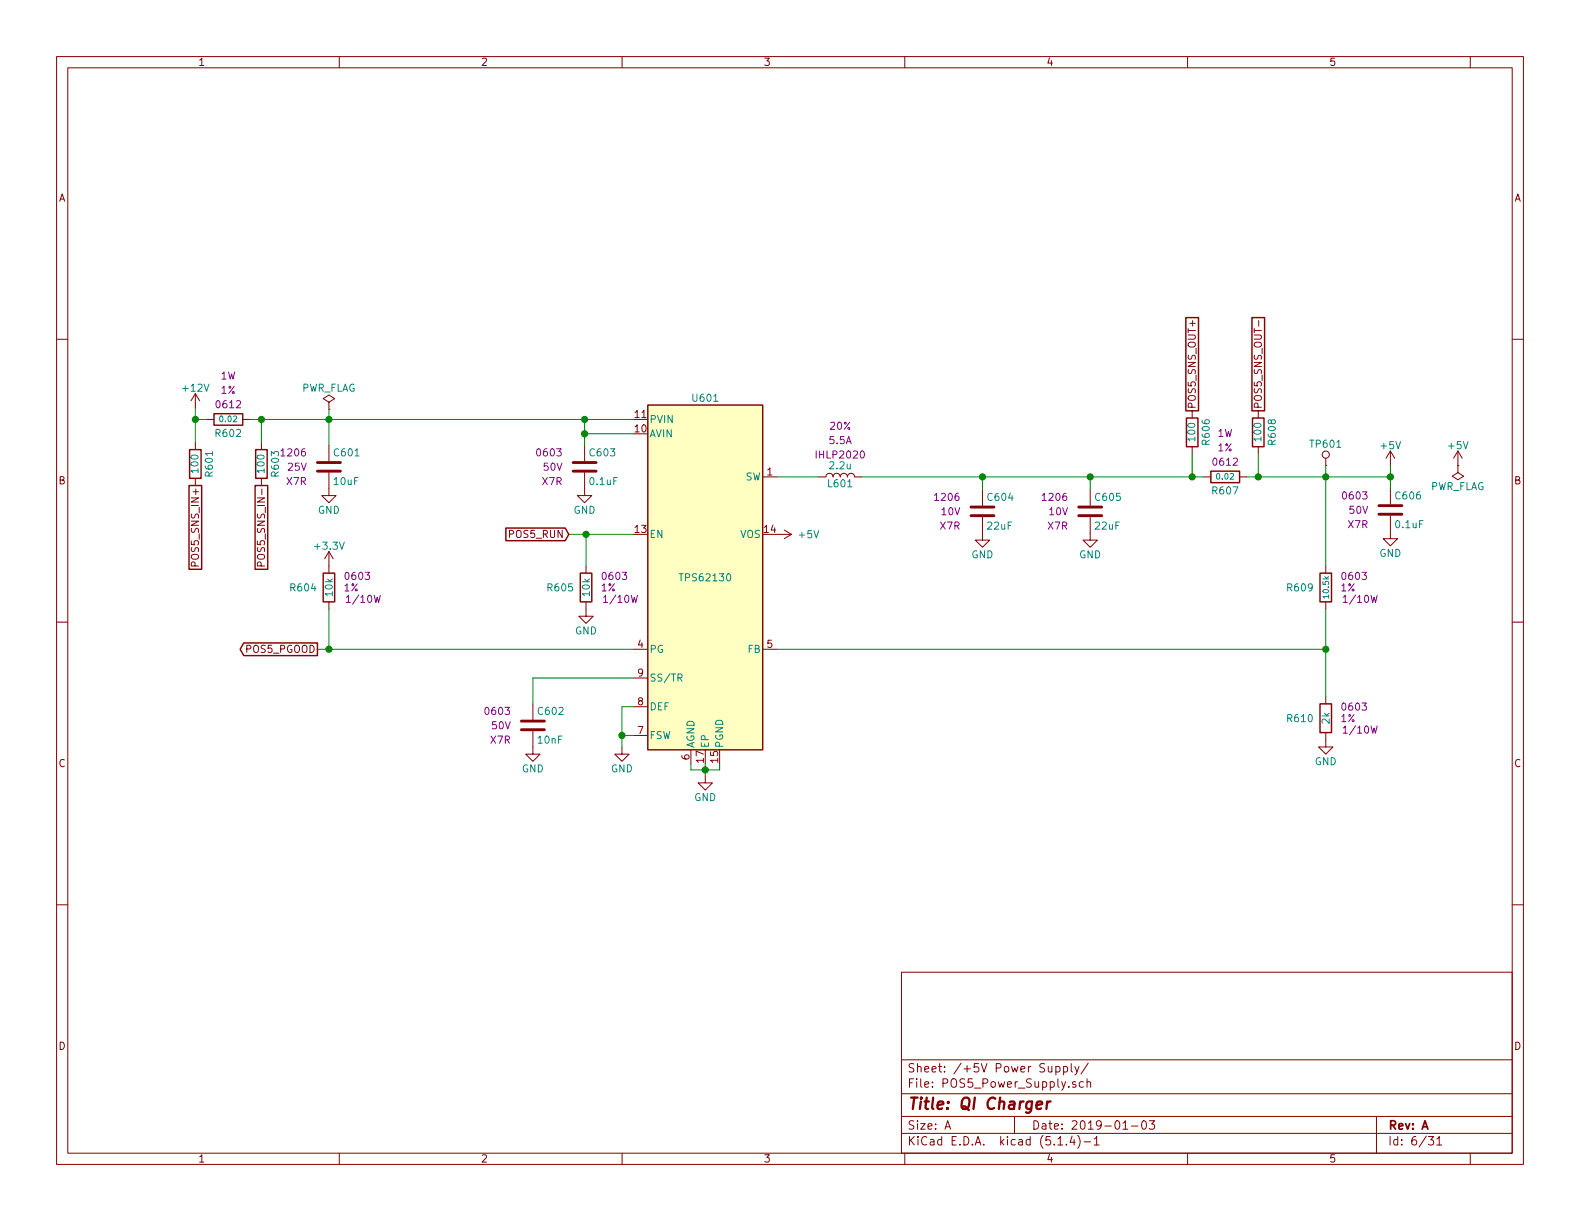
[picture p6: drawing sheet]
EESchema Schematic File Version 4
LIBS:VFD_Clock-cache
EELAYER 30 0
EELAYER END
$Descr A 11000 8500
encoding utf-8
Sheet 6 31
Title "QI Charger"
Date "2019-01-03"
Rev "A"
Comp ""
Comment1 ""
Comment2 ""
Comment3 ""
Comment4 ""
$EndDescr
$Comp
L Custom_Library:L_Custom L?
U 1 1
P 5850 3320
AR Path="/5CB7718D/5E2AA968" Ref="L?"  Part="1" 
AR Path="/5E0DC082/5E2AA968" Ref="L601"  Part="1" 
AR Path="/5E0F9110/5E2AA968" Ref="L?"  Part="1" 
F 0 "L601" V 5800 3320 50  0000 C CNN
F 1 "2.2u" V 5925 3320 50  0000 C CNN
F 2 "Inductors_SMD:L_Vishay_IHLP-2020" H 5850 3320 50  0001 C CNN
F 3 "" H 5850 3320 50  0001 C CNN
F 4 "541-1236-1-ND" H 5850 3320 50  0001 C CNN "Digi-Key PN"
F 5 "IHLP2020" V 6000 3320 50  0000 C CNN "display_footprint"
F 6 "5.5A" V 6100 3320 50  0000 C CNN "Ampacity"
F 7 "20%" V 6200 3320 50  0000 C CNN "Tolerance"
	1    5850 3320
	0    -1   -1   0   
$EndComp
$Comp
L Custom_Library:C_Custom C?
U 1 1
P 4070 3250
AR Path="/5BB27BA3/5C26F85F" Ref="C?"  Part="1" 
AR Path="/5BB27B84/5C26F85F" Ref="C?"  Part="1" 
AR Path="/5BB27B24/5C26F85F" Ref="C?"  Part="1" 
AR Path="/5BB27BB5/5C26F85F" Ref="C?"  Part="1" 
AR Path="/5BB27BF7/5C26F85F" Ref="C?"  Part="1" 
AR Path="/5C1DE17A/5C26F85F" Ref="C?"  Part="1" 
AR Path="/5C1E3A0B/5C26F85F" Ref="C?"  Part="1" 
AR Path="/5C1E3A08/5C26F85F" Ref="C?"  Part="1" 
AR Path="/5D779AE1/5C26F85F" Ref="C?"  Part="1" 
AR Path="/5CB7718D/5C26F85F" Ref="C?"  Part="1" 
AR Path="/5E0DC082/5C26F85F" Ref="C603"  Part="1" 
AR Path="/5E0F9110/5C26F85F" Ref="C?"  Part="1" 
F 0 "C603" H 4095 3350 50  0000 L CNN
F 1 "0.1uF" H 4095 3150 50  0000 L CNN
F 2 "Capacitors_SMD:C_0603" H 4108 3100 50  0001 C CNN
F 3 "" H 4095 3350 50  0001 C CNN
F 4 "0603" H 3920 3350 50  0000 R CNN "display_footprint"
F 5 "50V" H 3920 3250 50  0000 R CNN "Voltage"
F 6 "X7R" H 3920 3150 50  0000 R CNN "Dielectric"
F 7 "490-8020-1-ND" H 4495 3750 60  0001 C CNN "Digi-Key PN"
	1    4070 3250
	1    0    0    -1  
$EndComp
$Comp
L power:GND #PWR?
U 1 1
P 4070 3400
AR Path="/5CB7718D/5E2AA96C" Ref="#PWR?"  Part="1" 
AR Path="/5E0DC082/5E2AA96C" Ref="#PWR0605"  Part="1" 
AR Path="/5E0F9110/5E2AA96C" Ref="#PWR?"  Part="1" 
F 0 "#PWR0605" H 4070 3150 50  0001 C CNN
F 1 "GND" H 4070 3250 50  0000 C CNN
F 2 "" H 4070 3400 50  0001 C CNN
F 3 "" H 4070 3400 50  0001 C CNN
	1    4070 3400
	1    0    0    -1  
$EndComp
Wire Wire Line
	4410 3020 4070 3020
Wire Wire Line
	4070 3020 4070 3100
$Comp
L Custom_Library:C_Custom C?
U 1 1
P 2290 3250
AR Path="/5CB7718D/5E2AA96E" Ref="C?"  Part="1" 
AR Path="/5E0DC082/5E2AA96E" Ref="C601"  Part="1" 
AR Path="/5E0F9110/5E2AA96E" Ref="C?"  Part="1" 
F 0 "C601" H 2315 3350 50  0000 L CNN
F 1 "10uF" H 2315 3150 50  0000 L CNN
F 2 "Capacitors_SMD:C_1206" H 2328 3100 50  0001 C CNN
F 3 "" H 2315 3350 50  0001 C CNN
F 4 "1206" H 2140 3350 50  0000 R CNN "display_footprint"
F 5 "25V" H 2140 3250 50  0000 R CNN "Voltage"
F 6 "X7R" H 2140 3150 50  0000 R CNN "Dielectric"
F 7 "1276-7031-1-ND" H 2715 3750 60  0001 C CNN "Digi-Key PN"
	1    2290 3250
	1    0    0    -1  
$EndComp
$Comp
L power:GND #PWR?
U 1 1
P 2290 3400
AR Path="/5CB7718D/5C27043B" Ref="#PWR?"  Part="1" 
AR Path="/5E0DC082/5C27043B" Ref="#PWR0602"  Part="1" 
AR Path="/5E0F9110/5C27043B" Ref="#PWR?"  Part="1" 
F 0 "#PWR0602" H 2290 3150 50  0001 C CNN
F 1 "GND" H 2290 3250 50  0000 C CNN
F 2 "" H 2290 3400 50  0001 C CNN
F 3 "" H 2290 3400 50  0001 C CNN
	1    2290 3400
	1    0    0    -1  
$EndComp
Wire Wire Line
	4410 2920 4070 2920
Wire Wire Line
	2290 2920 2290 3100
Wire Wire Line
	4070 3020 4070 2920
Connection ~ 4070 3020
$Comp
L power:+12V #PWR?
U 1 1
P 1360 2840
AR Path="/5CB7718D/5C2705E0" Ref="#PWR?"  Part="1" 
AR Path="/5E0DC082/5C2705E0" Ref="#PWR0601"  Part="1" 
AR Path="/5E0F9110/5C2705E0" Ref="#PWR?"  Part="1" 
F 0 "#PWR0601" H 1360 2690 50  0001 C CNN
F 1 "+12V" H 1360 2980 50  0000 C CNN
F 2 "" H 1360 2840 50  0001 C CNN
F 3 "" H 1360 2840 50  0001 C CNN
	1    1360 2840
	1    0    0    -1  
$EndComp
Wire Wire Line
	1360 2840 1360 2920
Connection ~ 4070 2920
$Comp
L power:GND #PWR?
U 1 1
P 4910 5400
AR Path="/5CB7718D/5E2AA976" Ref="#PWR?"  Part="1" 
AR Path="/5E0DC082/5E2AA976" Ref="#PWR0608"  Part="1" 
AR Path="/5E0F9110/5E2AA976" Ref="#PWR?"  Part="1" 
F 0 "#PWR0608" H 4910 5150 50  0001 C CNN
F 1 "GND" H 4910 5250 50  0000 C CNN
F 2 "" H 4910 5400 50  0001 C CNN
F 3 "" H 4910 5400 50  0001 C CNN
	1    4910 5400
	1    0    0    -1  
$EndComp
Wire Wire Line
	4910 5400 4910 5360
Wire Wire Line
	4910 5360 5010 5360
Wire Wire Line
	5010 5360 5010 5320
Connection ~ 4910 5360
Wire Wire Line
	4910 5360 4910 5320
Wire Wire Line
	4910 5360 4810 5360
Wire Wire Line
	4810 5360 4810 5320
$Comp
L power:GND #PWR?
U 1 1
P 4330 5200
AR Path="/5CB7718D/5E2AA977" Ref="#PWR?"  Part="1" 
AR Path="/5E0DC082/5E2AA977" Ref="#PWR0607"  Part="1" 
AR Path="/5E0F9110/5E2AA977" Ref="#PWR?"  Part="1" 
F 0 "#PWR0607" H 4330 4950 50  0001 C CNN
F 1 "GND" H 4330 5050 50  0000 C CNN
F 2 "" H 4330 5200 50  0001 C CNN
F 3 "" H 4330 5200 50  0001 C CNN
	1    4330 5200
	1    0    0    -1  
$EndComp
Wire Wire Line
	4330 5200 4330 5120
Wire Wire Line
	4330 4920 4410 4920
Wire Wire Line
	4410 5120 4330 5120
Connection ~ 4330 5120
Wire Wire Line
	4330 5120 4330 4920
$Comp
L Custom_Library:C_Custom C?
U 1 1
P 6840 3560
AR Path="/5C1E3A0B/5E2AA979" Ref="C?"  Part="1" 
AR Path="/5C1E3A08/5E2AA979" Ref="C?"  Part="1" 
AR Path="/5D779AE1/5E2AA979" Ref="C?"  Part="1" 
AR Path="/5CB7718D/5E2AA979" Ref="C?"  Part="1" 
AR Path="/5E0DC082/5E2AA979" Ref="C604"  Part="1" 
AR Path="/5E0F9110/5E2AA979" Ref="C?"  Part="1" 
F 0 "C604" H 6865 3660 50  0000 L CNN
F 1 "22uF" H 6865 3460 50  0000 L CNN
F 2 "Capacitors_SMD:C_1206" H 6878 3410 50  0001 C CNN
F 3 "" H 6865 3660 50  0001 C CNN
F 4 "1206" H 6690 3660 50  0000 R CNN "display_footprint"
F 5 "10V" H 6690 3560 50  0000 R CNN "Voltage"
F 6 "X7R" H 6690 3460 50  0000 R CNN "Dielectric"
F 7 "1276-3148-1-ND" H 7265 4060 60  0001 C CNN "Digi-Key PN"
	1    6840 3560
	1    0    0    -1  
$EndComp
$Comp
L Custom_Library:R_Custom R?
U 1 1
P 2290 4090
AR Path="/5BB27BA3/5E2AA97C" Ref="R?"  Part="1" 
AR Path="/5BB27BF7/5E2AA97C" Ref="R?"  Part="1" 
AR Path="/5C1DE17A/5E2AA97C" Ref="R?"  Part="1" 
AR Path="/5C1E3A08/5E2AA97C" Ref="R?"  Part="1" 
AR Path="/5D779AE1/5E2AA97C" Ref="R?"  Part="1" 
AR Path="/5CB7718D/5E2AA97C" Ref="R?"  Part="1" 
AR Path="/5E0DC082/5E2AA97C" Ref="R604"  Part="1" 
AR Path="/5E0F9110/5E2AA97C" Ref="R?"  Part="1" 
F 0 "R604" H 2210 4090 50  0000 R CNN
F 1 "10k" V 2290 4090 50  0000 C CNN
F 2 "Resistors_SMD:R_0603" H 2290 4090 50  0001 C CNN
F 3 "" H 2290 4090 50  0001 C CNN
F 4 "0603" H 2390 4170 50  0000 L CNN "display_footprint"
F 5 "1%" H 2390 4090 50  0000 L CNN "Tolerance"
F 6 "1/10W" H 2400 4010 50  0000 L CNN "Wattage"
F 7 "RHM10KADCT-ND" H 2590 4490 60  0001 C CNN "Digi-Key PN"
	1    2290 4090
	1    0    0    -1  
$EndComp
Wire Wire Line
	4410 4520 2290 4520
Wire Wire Line
	2290 4520 2290 4240
Text GLabel 2210 4520 0    50   Output ~ 0
POS5_PGOOD
Wire Wire Line
	2210 4520 2290 4520
Connection ~ 2290 4520
$Comp
L Custom_Library:C_Custom C?
U 1 1
P 3710 5050
AR Path="/5C1D5CD8/5C293FFC" Ref="C?"  Part="1" 
AR Path="/5C1D5CCA/5C293FFC" Ref="C?"  Part="1" 
AR Path="/5C1E3A0B/5C293FFC" Ref="C?"  Part="1" 
AR Path="/5C1E3A08/5C293FFC" Ref="C?"  Part="1" 
AR Path="/5D779AE1/5C293FFC" Ref="C?"  Part="1" 
AR Path="/5CB7718D/5C293FFC" Ref="C?"  Part="1" 
AR Path="/5E0DC082/5C293FFC" Ref="C602"  Part="1" 
AR Path="/5E0F9110/5C293FFC" Ref="C?"  Part="1" 
F 0 "C602" H 3735 5150 50  0000 L CNN
F 1 "10nF" H 3735 4950 50  0000 L CNN
F 2 "Capacitors_SMD:C_0603" H 3748 4900 50  0001 C CNN
F 3 "" H 3735 5150 50  0001 C CNN
F 4 "0603" H 3560 5150 50  0000 R CNN "display_footprint"
F 5 "50V" H 3560 5050 50  0000 R CNN "Voltage"
F 6 "X7R" H 3560 4950 50  0000 R CNN "Dielectric"
F 7 "1276-1921-1-ND" H -210 830 50  0001 C CNN "Digi-Key PN"
	1    3710 5050
	1    0    0    -1  
$EndComp
$Comp
L power:GND #PWR?
U 1 1
P 3710 5200
AR Path="/5CB7718D/5E2AA97F" Ref="#PWR?"  Part="1" 
AR Path="/5E0DC082/5E2AA97F" Ref="#PWR0604"  Part="1" 
AR Path="/5E0F9110/5E2AA97F" Ref="#PWR?"  Part="1" 
F 0 "#PWR0604" H 3710 4950 50  0001 C CNN
F 1 "GND" H 3710 5050 50  0000 C CNN
F 2 "" H 3710 5200 50  0001 C CNN
F 3 "" H 3710 5200 50  0001 C CNN
	1    3710 5200
	1    0    0    -1  
$EndComp
Wire Wire Line
	3710 4900 3710 4720
Wire Wire Line
	3710 4720 4410 4720
$Comp
L Custom_Library:R_Custom R?
U 1 1
P 9230 5000
AR Path="/5BB27BA3/5C295A52" Ref="R?"  Part="1" 
AR Path="/5BB27BF7/5C295A52" Ref="R?"  Part="1" 
AR Path="/5C1DE17A/5C295A52" Ref="R?"  Part="1" 
AR Path="/5C1E3A08/5C295A52" Ref="R?"  Part="1" 
AR Path="/5D779AE1/5C295A52" Ref="R?"  Part="1" 
AR Path="/5CB7718D/5C295A52" Ref="R?"  Part="1" 
AR Path="/5E0DC082/5C295A52" Ref="R610"  Part="1" 
AR Path="/5E0F9110/5C295A52" Ref="R?"  Part="1" 
F 0 "R610" H 9150 5000 50  0000 R CNN
F 1 "2k" V 9230 5000 50  0000 C CNN
F 2 "Resistors_SMD:R_0603" H 9230 5000 50  0001 C CNN
F 3 "" H 9230 5000 50  0001 C CNN
F 4 "0603" H 9330 5080 50  0000 L CNN "display_footprint"
F 5 "1%" H 9330 5000 50  0000 L CNN "Tolerance"
F 6 "1/10W" H 9340 4920 50  0000 L CNN "Wattage"
F 7 "311-2.00KHRCT-ND" H 9230 5000 50  0001 C CNN "Digi-Key PN"
	1    9230 5000
	1    0    0    -1  
$EndComp
$Comp
L power:GND #PWR?
U 1 1
P 9230 5150
AR Path="/5CB7718D/5E2AA983" Ref="#PWR?"  Part="1" 
AR Path="/5E0DC082/5E2AA983" Ref="#PWR0612"  Part="1" 
AR Path="/5E0F9110/5E2AA983" Ref="#PWR?"  Part="1" 
F 0 "#PWR0612" H 9230 4900 50  0001 C CNN
F 1 "GND" H 9230 5000 50  0000 C CNN
F 2 "" H 9230 5150 50  0001 C CNN
F 3 "" H 9230 5150 50  0001 C CNN
	1    9230 5150
	1    0    0    -1  
$EndComp
Wire Wire Line
	9230 4520 9230 4240
Connection ~ 9230 4520
Wire Wire Line
	9230 4520 9230 4850
$Comp
L power:GND #PWR?
U 1 1
P 6840 3710
AR Path="/5CB7718D/5E2AA984" Ref="#PWR?"  Part="1" 
AR Path="/5E0DC082/5E2AA984" Ref="#PWR0610"  Part="1" 
AR Path="/5E0F9110/5E2AA984" Ref="#PWR?"  Part="1" 
F 0 "#PWR0610" H 6840 3460 50  0001 C CNN
F 1 "GND" H 6840 3560 50  0000 C CNN
F 2 "" H 6840 3710 50  0001 C CNN
F 3 "" H 6840 3710 50  0001 C CNN
	1    6840 3710
	1    0    0    -1  
$EndComp
Wire Wire Line
	6840 3410 6840 3320
$Comp
L Custom_Library:C_Custom C?
U 1 1
P 7590 3560
AR Path="/5C1E3A0B/5E2AA987" Ref="C?"  Part="1" 
AR Path="/5C1E3A08/5E2AA987" Ref="C?"  Part="1" 
AR Path="/5D779AE1/5E2AA987" Ref="C?"  Part="1" 
AR Path="/5CB7718D/5E2AA987" Ref="C?"  Part="1" 
AR Path="/5E0DC082/5E2AA987" Ref="C605"  Part="1" 
AR Path="/5E0F9110/5E2AA987" Ref="C?"  Part="1" 
F 0 "C605" H 7615 3660 50  0000 L CNN
F 1 "22uF" H 7615 3460 50  0000 L CNN
F 2 "Capacitors_SMD:C_1206" H 7628 3410 50  0001 C CNN
F 3 "" H 7615 3660 50  0001 C CNN
F 4 "1206" H 7440 3660 50  0000 R CNN "display_footprint"
F 5 "10V" H 7440 3560 50  0000 R CNN "Voltage"
F 6 "X7R" H 7440 3460 50  0000 R CNN "Dielectric"
F 7 "1276-3148-1-ND" H 8015 4060 60  0001 C CNN "Digi-Key PN"
	1    7590 3560
	1    0    0    -1  
$EndComp
$Comp
L power:GND #PWR?
U 1 1
P 7590 3710
AR Path="/5CB7718D/5E2AA988" Ref="#PWR?"  Part="1" 
AR Path="/5E0DC082/5E2AA988" Ref="#PWR0611"  Part="1" 
AR Path="/5E0F9110/5E2AA988" Ref="#PWR?"  Part="1" 
F 0 "#PWR0611" H 7590 3460 50  0001 C CNN
F 1 "GND" H 7590 3560 50  0000 C CNN
F 2 "" H 7590 3710 50  0001 C CNN
F 3 "" H 7590 3710 50  0001 C CNN
	1    7590 3710
	1    0    0    -1  
$EndComp
Wire Wire Line
	6840 3320 7590 3320
Wire Wire Line
	7590 3320 7590 3410
Connection ~ 6840 3320
$Comp
L Custom_Library:TPS62130 U?
U 1 1
P 4910 4020
AR Path="/5CB7718D/5E2AA974" Ref="U?"  Part="1" 
AR Path="/5E0DC082/5E2AA974" Ref="U601"  Part="1" 
AR Path="/5E0F9110/5E2AA974" Ref="U?"  Part="1" 
F 0 "U601" H 4910 5270 50  0000 C CNN
F 1 "TPS62130" H 4910 4020 50  0000 C CNN
F 2 "Housings_DFN_QFN:QFN-16-1EP_3x3mm_Pitch0.5mm" H 4910 4020 50  0001 C CNN
F 3 "http://www.ti.com/lit/ds/symlink/tps62130.pdf" H 4910 4020 50  0001 C CNN
F 4 "296-37878-1-ND" H 4810 4020 50  0001 C CNN "Digi-Key PN"
	1    4910 4020
	1    0    0    -1  
$EndComp
$Comp
L power:PWR_FLAG #FLG?
U 1 1
P 10150 3240
AR Path="/5CB7718D/5E2AA98A" Ref="#FLG?"  Part="1" 
AR Path="/5E0DC082/5E2AA98A" Ref="#FLG0602"  Part="1" 
AR Path="/5E0F9110/5E2AA98A" Ref="#FLG?"  Part="1" 
F 0 "#FLG0602" H 10150 3315 50  0001 C CNN
F 1 "PWR_FLAG" H 10150 3390 50  0000 C CNN
F 2 "" H 10150 3240 50  0001 C CNN
F 3 "~" H 10150 3240 50  0001 C CNN
	1    10150 3240
	-1   0    0    1   
$EndComp
$Comp
L Custom_Library:TP TP?
U 1 1
P 9230 3240
AR Path="/5C1D5CD8/5E2AA98C" Ref="TP?"  Part="1" 
AR Path="/5C1D5C9E/5E2AA98C" Ref="TP?"  Part="1" 
AR Path="/5C1E3A08/5E2AA98C" Ref="TP?"  Part="1" 
AR Path="/5D779AE1/5E2AA98C" Ref="TP?"  Part="1" 
AR Path="/5CB7718D/5E2AA98C" Ref="TP?"  Part="1" 
AR Path="/5E0DC082/5E2AA98C" Ref="TP601"  Part="1" 
AR Path="/5E0F9110/5E2AA98C" Ref="TP?"  Part="1" 
F 0 "TP601" H 9230 3390 50  0000 C CNN
F 1 "TP" H 9230 3390 50  0001 C CNN
F 2 "Custom Footprints Library:Test_Point" H 9230 3240 60  0001 C CNN
F 3 "" H 9230 3240 60  0000 C CNN
	1    9230 3240
	1    0    0    -1  
$EndComp
Wire Wire Line
	5410 3320 5700 3320
$Comp
L power:+3.3V #PWR?
U 1 1
P 2290 3940
AR Path="/5CB7718D/5E2AA98F" Ref="#PWR?"  Part="1" 
AR Path="/5E0DC082/5E2AA98F" Ref="#PWR0603"  Part="1" 
AR Path="/5E0F9110/5E2AA98F" Ref="#PWR?"  Part="1" 
F 0 "#PWR0603" H 2290 3790 50  0001 C CNN
F 1 "+3.3V" H 2290 4080 50  0000 C CNN
F 2 "" H 2290 3940 50  0001 C CNN
F 3 "" H 2290 3940 50  0001 C CNN
	1    2290 3940
	1    0    0    -1  
$EndComp
$Comp
L Custom_Library:R_Custom R?
U 1 1
P 8530 3320
AR Path="/5CB6F1ED/5E2AA990" Ref="R?"  Part="1" 
AR Path="/5CB7718D/5E2AA990" Ref="R?"  Part="1" 
AR Path="/5E0DC082/5E2AA990" Ref="R607"  Part="1" 
AR Path="/5E0F9110/5E2AA990" Ref="R?"  Part="1" 
F 0 "R607" V 8430 3320 50  0000 C CNN
F 1 "0.02" V 8530 3320 40  0000 C CNN
F 2 "Resistors_SMD:R_0612" H 8530 3320 50  0001 C CNN
F 3 "" H 8530 3320 50  0001 C CNN
F 4 "P16010CT-ND" H 8830 3720 60  0001 C CNN "Digi-Key PN"
F 5 "0612" V 8630 3320 50  0000 C CNN "display_footprint"
F 6 "1%" V 8730 3320 50  0000 C CNN "Tolerance"
F 7 "1W" V 8830 3320 50  0000 C CNN "Wattage"
	1    8530 3320
	0    -1   -1   0   
$EndComp
Text GLabel 8300 2860 1    50   UnSpc ~ 0
POS5_SNS_OUT+
Text GLabel 8760 2860 1    50   UnSpc ~ 0
POS5_SNS_OUT-
Connection ~ 7590 3320
Wire Wire Line
	6000 3320 6840 3320
Wire Wire Line
	5410 4520 9230 4520
Wire Wire Line
	9230 3320 9230 3940
Wire Wire Line
	9230 3240 9230 3320
$Comp
L Custom_Library:R_Custom R?
U 1 1
P 1590 2920
AR Path="/5CB6F1ED/5E2AA993" Ref="R?"  Part="1" 
AR Path="/5CB7718D/5E2AA993" Ref="R?"  Part="1" 
AR Path="/5E0DC082/5E2AA993" Ref="R602"  Part="1" 
AR Path="/5E0F9110/5E2AA993" Ref="R?"  Part="1" 
F 0 "R602" V 1490 2920 50  0000 C CNN
F 1 "0.02" V 1590 2920 40  0000 C CNN
F 2 "Resistors_SMD:R_0612" H 1590 2920 50  0001 C CNN
F 3 "" H 1590 2920 50  0001 C CNN
F 4 "P16010CT-ND" H 1890 3320 60  0001 C CNN "Digi-Key PN"
F 5 "0612" V 1690 2920 50  0000 C CNN "display_footprint"
F 6 "1%" V 1790 2920 50  0000 C CNN "Tolerance"
F 7 "1W" V 1890 2920 50  0000 C CNN "Wattage"
	1    1590 2920
	0    -1   -1   0   
$EndComp
Text GLabel 1360 3380 3    50   UnSpc ~ 0
POS5_SNS_IN+
Text GLabel 1820 3380 3    50   UnSpc ~ 0
POS5_SNS_IN-
Wire Wire Line
	1740 2920 1820 2920
Wire Wire Line
	1820 3080 1820 2920
Connection ~ 1820 2920
Wire Wire Line
	1820 2920 2290 2920
Wire Wire Line
	1360 3080 1360 2920
Wire Wire Line
	1360 2920 1440 2920
Connection ~ 1360 2920
Connection ~ 2290 2920
Connection ~ 9230 3320
$Comp
L Custom_Library:C_Custom C?
U 1 1
P 9680 3550
AR Path="/5BB27BA3/5E2AA9B4" Ref="C?"  Part="1" 
AR Path="/5BB27B84/5E2AA9B4" Ref="C?"  Part="1" 
AR Path="/5BB27B24/5E2AA9B4" Ref="C?"  Part="1" 
AR Path="/5BB27BB5/5E2AA9B4" Ref="C?"  Part="1" 
AR Path="/5BB27BF7/5E2AA9B4" Ref="C?"  Part="1" 
AR Path="/5C1DE17A/5E2AA9B4" Ref="C?"  Part="1" 
AR Path="/5C1E3A0B/5E2AA9B4" Ref="C?"  Part="1" 
AR Path="/5C1E3A08/5E2AA9B4" Ref="C?"  Part="1" 
AR Path="/5D779AE1/5E2AA9B4" Ref="C?"  Part="1" 
AR Path="/5CB7718D/5E2AA9B4" Ref="C?"  Part="1" 
AR Path="/5E0DC082/5E2AA9B4" Ref="C606"  Part="1" 
AR Path="/5E0F9110/5E2AA9B4" Ref="C?"  Part="1" 
F 0 "C606" H 9705 3650 50  0000 L CNN
F 1 "0.1uF" H 9705 3450 50  0000 L CNN
F 2 "Capacitors_SMD:C_0603" H 9718 3400 50  0001 C CNN
F 3 "" H 9705 3650 50  0001 C CNN
F 4 "0603" H 9530 3650 50  0000 R CNN "display_footprint"
F 5 "50V" H 9530 3550 50  0000 R CNN "Voltage"
F 6 "X7R" H 9530 3450 50  0000 R CNN "Dielectric"
F 7 "490-8020-1-ND" H 10105 4050 60  0001 C CNN "Digi-Key PN"
	1    9680 3550
	1    0    0    -1  
$EndComp
$Comp
L power:GND #PWR?
U 1 1
P 9680 3700
AR Path="/5CB7718D/5E2AA9B6" Ref="#PWR?"  Part="1" 
AR Path="/5E0DC082/5E2AA9B6" Ref="#PWR0614"  Part="1" 
AR Path="/5E0F9110/5E2AA9B6" Ref="#PWR?"  Part="1" 
F 0 "#PWR0614" H 9680 3450 50  0001 C CNN
F 1 "GND" H 9680 3550 50  0000 C CNN
F 2 "" H 9680 3700 50  0001 C CNN
F 3 "" H 9680 3700 50  0001 C CNN
	1    9680 3700
	1    0    0    -1  
$EndComp
Wire Wire Line
	9680 3400 9680 3320
Wire Wire Line
	9680 3320 9230 3320
Wire Wire Line
	9680 3240 9680 3320
Connection ~ 9680 3320
$Comp
L power:+5V #PWR0613
U 1 1
P 9680 3240
AR Path="/5E0DC082/5E0DEC5C" Ref="#PWR0613"  Part="1" 
AR Path="/5E0F9110/5E0DEC5C" Ref="#PWR?"  Part="1" 
F 0 "#PWR0613" H 9680 3090 50  0001 C CNN
F 1 "+5V" H 9680 3380 50  0000 C CNN
F 2 "" H 9680 3240 50  0001 C CNN
F 3 "" H 9680 3240 50  0001 C CNN
	1    9680 3240
	1    0    0    -1  
$EndComp
$Comp
L power:+5V #PWR0615
U 1 1
P 10150 3240
AR Path="/5E0DC082/5E0DF467" Ref="#PWR0615"  Part="1" 
AR Path="/5E0F9110/5E0DF467" Ref="#PWR?"  Part="1" 
F 0 "#PWR0615" H 10150 3090 50  0001 C CNN
F 1 "+5V" H 10150 3380 50  0000 C CNN
F 2 "" H 10150 3240 50  0001 C CNN
F 3 "" H 10150 3240 50  0001 C CNN
	1    10150 3240
	1    0    0    -1  
$EndComp
$Comp
L power:+5V #PWR0609
U 1 1
P 5410 3720
AR Path="/5E0DC082/5E0DF871" Ref="#PWR0609"  Part="1" 
AR Path="/5E0F9110/5E0DF871" Ref="#PWR?"  Part="1" 
F 0 "#PWR0609" H 5410 3570 50  0001 C CNN
F 1 "+5V" V 5410 3860 50  0000 L CNN
F 2 "" H 5410 3720 50  0001 C CNN
F 3 "" H 5410 3720 50  0001 C CNN
	1    5410 3720
	0    1    1    0   
$EndComp
Wire Wire Line
	2290 2920 4070 2920
$Comp
L Custom_Library:R_Custom R?
U 1 1
P 4080 4090
AR Path="/5BB27BA3/5E2AA9B7" Ref="R?"  Part="1" 
AR Path="/5BB27BF7/5E2AA9B7" Ref="R?"  Part="1" 
AR Path="/5C1DE17A/5E2AA9B7" Ref="R?"  Part="1" 
AR Path="/5C1E3A08/5E2AA9B7" Ref="R?"  Part="1" 
AR Path="/5D779AE1/5E2AA9B7" Ref="R?"  Part="1" 
AR Path="/5CB7718D/5E2AA9B7" Ref="R?"  Part="1" 
AR Path="/5E0DC082/5E2AA9B7" Ref="R605"  Part="1" 
AR Path="/5E0F9110/5E2AA9B7" Ref="R?"  Part="1" 
F 0 "R605" H 4000 4090 50  0000 R CNN
F 1 "10k" V 4080 4090 50  0000 C CNN
F 2 "Resistors_SMD:R_0603" H 4080 4090 50  0001 C CNN
F 3 "" H 4080 4090 50  0001 C CNN
F 4 "0603" H 4180 4170 50  0000 L CNN "display_footprint"
F 5 "1%" H 4180 4090 50  0000 L CNN "Tolerance"
F 6 "1/10W" H 4190 4010 50  0000 L CNN "Wattage"
F 7 "RHM10KADCT-ND" H 4380 4490 60  0001 C CNN "Digi-Key PN"
	1    4080 4090
	1    0    0    -1  
$EndComp
$Comp
L power:GND #PWR0606
U 1 1
P 4080 4240
AR Path="/5E0DC082/5E2AA9B8" Ref="#PWR0606"  Part="1" 
AR Path="/5E0F9110/5E2AA9B8" Ref="#PWR?"  Part="1" 
F 0 "#PWR0606" H 4080 3990 50  0001 C CNN
F 1 "GND" H 4080 4090 50  0000 C CNN
F 2 "" H 4080 4240 50  0001 C CNN
F 3 "" H 4080 4240 50  0001 C CNN
	1    4080 4240
	1    0    0    -1  
$EndComp
Wire Wire Line
	4410 3720 4080 3720
Wire Wire Line
	4080 3720 4080 3940
Text GLabel 3960 3720 0    50   Input ~ 0
POS5_RUN
Wire Wire Line
	3960 3720 4080 3720
Connection ~ 4080 3720
$Comp
L Custom_Library:R_Custom R?
U 1 1
P 9230 4090
AR Path="/5BB27BA3/5E0EA1C5" Ref="R?"  Part="1" 
AR Path="/5BB27BF7/5E0EA1C5" Ref="R?"  Part="1" 
AR Path="/5C1DE17A/5E0EA1C5" Ref="R?"  Part="1" 
AR Path="/5C1E3A08/5E0EA1C5" Ref="R?"  Part="1" 
AR Path="/5D779AE1/5E0EA1C5" Ref="R?"  Part="1" 
AR Path="/5CB7718D/5E0EA1C5" Ref="R?"  Part="1" 
AR Path="/5E0DC082/5E0EA1C5" Ref="R609"  Part="1" 
AR Path="/5E0F9110/5E0EA1C5" Ref="R?"  Part="1" 
F 0 "R609" H 9150 4090 50  0000 R CNN
F 1 "10.5k" V 9230 4090 40  0000 C CNN
F 2 "Resistors_SMD:R_0603" H 9230 4090 50  0001 C CNN
F 3 "" H 9230 4090 50  0001 C CNN
F 4 "0603" H 9330 4170 50  0000 L CNN "display_footprint"
F 5 "1%" H 9330 4090 50  0000 L CNN "Tolerance"
F 6 "1/10W" H 9340 4010 50  0000 L CNN "Wattage"
F 7 "311-10.5KHRCT-ND" H 5830 830 50  0001 C CNN "Digi-Key PN"
	1    9230 4090
	1    0    0    -1  
$EndComp
$Comp
L Custom_Library:R_Custom R?
U 1 1
P 1360 3230
AR Path="/5CB0BC26/5E2BD95B" Ref="R?"  Part="1" 
AR Path="/5E1352F5/5E2BD95B" Ref="R?"  Part="1" 
AR Path="/5CB6F1ED/5E2BD95B" Ref="R?"  Part="1" 
AR Path="/5E0DC082/5E2BD95B" Ref="R601"  Part="1" 
F 0 "R601" V 1260 3230 50  0000 C CNN
F 1 "100" V 1360 3230 50  0000 C CNN
F 2 "Resistors_SMD:R_0603" H 1360 3230 50  0001 C CNN
F 3 "" H 1360 3230 50  0001 C CNN
F 4 "0603" V 1460 3230 50  0001 C CNN "display_footprint"
F 5 "1%" V 1560 3230 50  0001 C CNN "Tolerance"
F 6 "1/10W" V 1660 3230 50  0001 C CNN "Wattage"
F 7 "A106047CT-ND" H 1660 3630 60  0001 C CNN "Digi-Key PN"
	1    1360 3230
	-1   0    0    1   
$EndComp
$Comp
L Custom_Library:R_Custom R?
U 1 1
P 1820 3230
AR Path="/5CB0BC26/5E2BD965" Ref="R?"  Part="1" 
AR Path="/5E1352F5/5E2BD965" Ref="R?"  Part="1" 
AR Path="/5CB6F1ED/5E2BD965" Ref="R?"  Part="1" 
AR Path="/5E0DC082/5E2BD965" Ref="R603"  Part="1" 
F 0 "R603" V 1720 3230 50  0000 C CNN
F 1 "100" V 1820 3230 50  0000 C CNN
F 2 "Resistors_SMD:R_0603" H 1820 3230 50  0001 C CNN
F 3 "" H 1820 3230 50  0001 C CNN
F 4 "0603" V 1920 3230 50  0001 C CNN "display_footprint"
F 5 "1%" V 2020 3230 50  0001 C CNN "Tolerance"
F 6 "1/10W" V 2120 3230 50  0001 C CNN "Wattage"
F 7 "A106047CT-ND" H 2120 3630 60  0001 C CNN "Digi-Key PN"
	1    1820 3230
	-1   0    0    1   
$EndComp
$Comp
L Custom_Library:R_Custom R?
U 1 1
P 8300 3010
AR Path="/5CB0BC26/5E2C02DE" Ref="R?"  Part="1" 
AR Path="/5E1352F5/5E2C02DE" Ref="R?"  Part="1" 
AR Path="/5CB6F1ED/5E2C02DE" Ref="R?"  Part="1" 
AR Path="/5E0DC082/5E2C02DE" Ref="R606"  Part="1" 
F 0 "R606" V 8200 3010 50  0000 C CNN
F 1 "100" V 8300 3010 50  0000 C CNN
F 2 "Resistors_SMD:R_0603" H 8300 3010 50  0001 C CNN
F 3 "" H 8300 3010 50  0001 C CNN
F 4 "0603" V 8400 3010 50  0001 C CNN "display_footprint"
F 5 "1%" V 8500 3010 50  0001 C CNN "Tolerance"
F 6 "1/10W" V 8600 3010 50  0001 C CNN "Wattage"
F 7 "A106047CT-ND" H 8600 3410 60  0001 C CNN "Digi-Key PN"
	1    8300 3010
	-1   0    0    -1  
$EndComp
$Comp
L Custom_Library:R_Custom R?
U 1 1
P 8760 3010
AR Path="/5CB0BC26/5E2C02E8" Ref="R?"  Part="1" 
AR Path="/5E1352F5/5E2C02E8" Ref="R?"  Part="1" 
AR Path="/5CB6F1ED/5E2C02E8" Ref="R?"  Part="1" 
AR Path="/5E0DC082/5E2C02E8" Ref="R608"  Part="1" 
F 0 "R608" V 8660 3010 50  0000 C CNN
F 1 "100" V 8760 3010 50  0000 C CNN
F 2 "Resistors_SMD:R_0603" H 8760 3010 50  0001 C CNN
F 3 "" H 8760 3010 50  0001 C CNN
F 4 "0603" V 8860 3010 50  0001 C CNN "display_footprint"
F 5 "1%" V 8960 3010 50  0001 C CNN "Tolerance"
F 6 "1/10W" V 9060 3010 50  0001 C CNN "Wattage"
F 7 "A106047CT-ND" H 9060 3410 60  0001 C CNN "Digi-Key PN"
	1    8760 3010
	-1   0    0    -1  
$EndComp
Wire Wire Line
	8680 3320 8760 3320
Wire Wire Line
	7590 3320 8300 3320
Wire Wire Line
	8300 3160 8300 3320
Connection ~ 8300 3320
Wire Wire Line
	8300 3320 8380 3320
Wire Wire Line
	8760 3160 8760 3320
Connection ~ 8760 3320
Wire Wire Line
	8760 3320 9230 3320
$Comp
L power:PWR_FLAG #FLG0601
U 1 1
P 2290 2850
F 0 "#FLG0601" H 2290 2925 50  0001 C CNN
F 1 "PWR_FLAG" H 2290 3000 50  0000 C CNN
F 2 "" H 2290 2850 50  0001 C CNN
F 3 "~" H 2290 2850 50  0001 C CNN
	1    2290 2850
	1    0    0    -1  
$EndComp
Wire Wire Line
	2290 2850 2290 2920
$EndSCHEMATC
